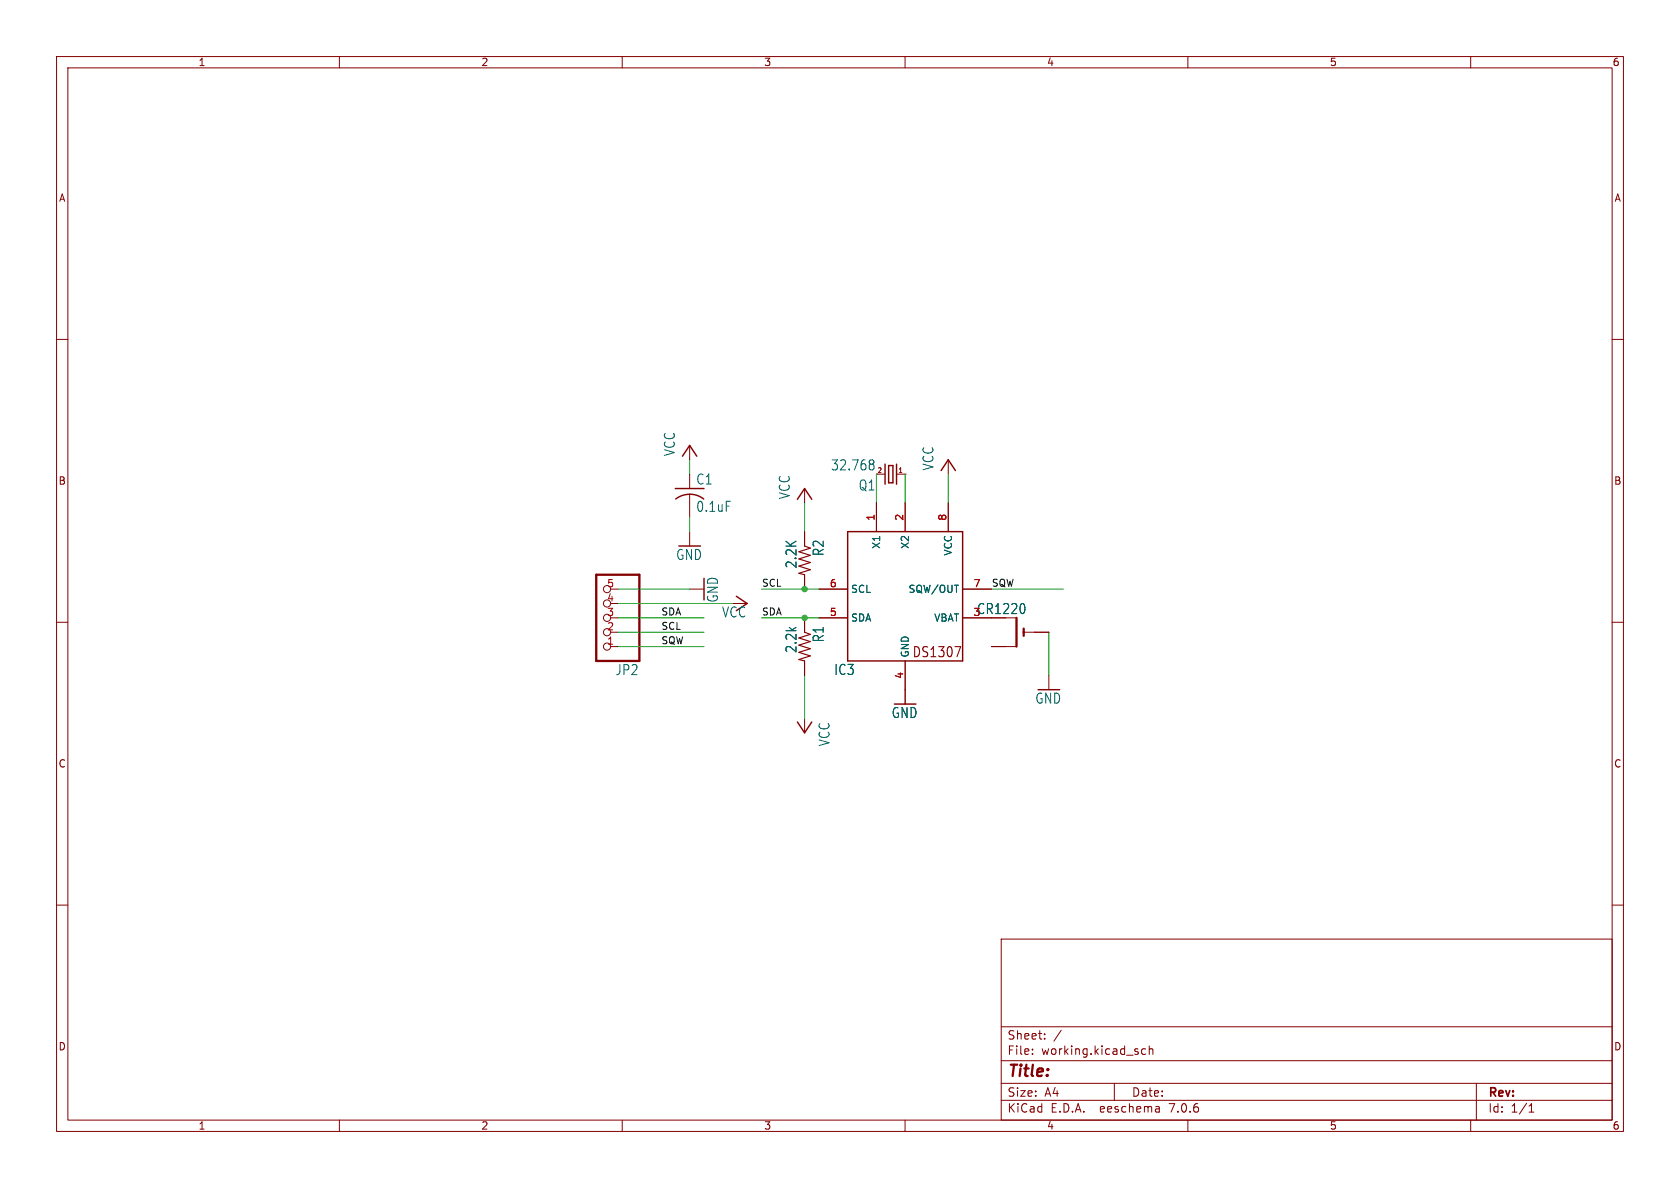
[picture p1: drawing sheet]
(kicad_sch (version 20230121) (generator eeschema)

 (paper "A4")

 (lib_symbols
  (symbol "working-eagle-import:C-US025-025X050" (in_bom yes) (on_board yes)
   (property "Reference" "C" (at 1.016 0.635 0) (effects (font (size 1.778 1.5113)) (justify left bottom)))
   (property "Value" "" (at 1.016 -4.191 0) (effects (font (size 1.778 1.5113)) (justify left bottom)))
   (property "Footprint" "working:C025-025X050" (at 0 0 0) (effects (font (size 1.27 1.27)) hide))
   (property "Datasheet" "" (at 0 0 0) (effects (font (size 1.27 1.27)) hide))
   (property "ki_locked" "" (at 0 0 0) (effects (font (size 1.27 1.27))))
   (symbol "C-US025-025X050_1_0"
    (arc (start 0 -1.0161) (mid -1.302 -1.2303) (end -2.4668 -1.8504) (stroke (width 0.254) (type solid)) (fill (type none)))
    (polyline (pts (xy -2.54 0) (xy 2.54 0)) (stroke (width 0.254) (type solid)) (fill (type none)))
    (polyline (pts (xy 0 -1.016) (xy 0 -2.54)) (stroke (width 0.1524) (type solid)) (fill (type none)))
    (arc (start 2.4892 -1.8541) (mid 1.3158 -1.2194) (end 0 -1) (stroke (width 0.254) (type solid)) (fill (type none)))
    (pin passive line (at 0 2.54 270) (length 2.54) (name "1" (effects (font (size 0 0)))) (number "1" (effects (font (size 0 0)))))
    (pin passive line (at 0 -5.08 90) (length 2.54) (name "2" (effects (font (size 0 0)))) (number "2" (effects (font (size 0 0)))))))
  (symbol "working-eagle-import:CR1220THM" (in_bom yes) (on_board yes)
   (property "Reference" "" (at -1.27 3.175 0) (effects (font (size 1.778 1.5113)) (justify left bottom) hide))
   (property "Value" "" (at -1.27 -5.08 0) (effects (font (size 1.778 1.5113)) (justify left bottom)))
   (property "Footprint" "working:CR1220-THM" (at 0 0 0) (effects (font (size 1.27 1.27)) hide))
   (property "Datasheet" "" (at 0 0 0) (effects (font (size 1.27 1.27)) hide))
   (property "ki_locked" "" (at 0 0 0) (effects (font (size 1.27 1.27))))
   (symbol "CR1220THM_1_0"
    (polyline (pts (xy -2.54 0) (xy -0.635 0)) (stroke (width 0.1524) (type solid)) (fill (type none)))
    (polyline (pts (xy -0.635 0) (xy -0.635 -0.635)) (stroke (width 0.4064) (type solid)) (fill (type none)))
    (polyline (pts (xy -0.635 0.635) (xy -0.635 0)) (stroke (width 0.4064) (type solid)) (fill (type none)))
    (polyline (pts (xy 0.635 -2.54) (xy 2.54 -2.54)) (stroke (width 0.1524) (type solid)) (fill (type none)))
    (polyline (pts (xy 0.635 2.54) (xy 0.635 -2.54)) (stroke (width 0.4064) (type solid)) (fill (type none)))
    (polyline (pts (xy 0.635 2.54) (xy 2.54 2.54)) (stroke (width 0.1524) (type solid)) (fill (type none)))
    (pin passive line (at 5.08 2.54 180) (length 2.54) (name "+" (effects (font (size 0 0)))) (number "+1" (effects (font (size 0 0)))))
    (pin passive line (at 5.08 -2.54 180) (length 2.54) (name "+1" (effects (font (size 0 0)))) (number "+2" (effects (font (size 0 0)))))
    (pin passive line (at -5.08 0 0) (length 2.54) (name "-" (effects (font (size 0 0)))) (number "-" (effects (font (size 0 0)))))))
  (symbol "working-eagle-import:CRYTALTC38H" (in_bom yes) (on_board yes)
   (property "Reference" "Q" (at 2.54 1.016 0) (effects (font (size 1.778 1.5113)) (justify left bottom)))
   (property "Value" "" (at 2.54 -2.54 0) (effects (font (size 1.778 1.5113)) (justify left bottom)))
   (property "Footprint" "working:TC38H" (at 0 0 0) (effects (font (size 1.27 1.27)) hide))
   (property "Datasheet" "" (at 0 0 0) (effects (font (size 1.27 1.27)) hide))
   (property "ki_locked" "" (at 0 0 0) (effects (font (size 1.27 1.27))))
   (symbol "CRYTALTC38H_1_0"
    (polyline (pts (xy -2.54 0) (xy -1.016 0)) (stroke (width 0.1524) (type solid)) (fill (type none)))
    (polyline (pts (xy -1.016 1.778) (xy -1.016 -1.778)) (stroke (width 0.254) (type solid)) (fill (type none)))
    (polyline (pts (xy -0.381 -1.524) (xy 0.381 -1.524)) (stroke (width 0.254) (type solid)) (fill (type none)))
    (polyline (pts (xy -0.381 1.524) (xy -0.381 -1.524)) (stroke (width 0.254) (type solid)) (fill (type none)))
    (polyline (pts (xy 0.381 -1.524) (xy 0.381 1.524)) (stroke (width 0.254) (type solid)) (fill (type none)))
    (polyline (pts (xy 0.381 1.524) (xy -0.381 1.524)) (stroke (width 0.254) (type solid)) (fill (type none)))
    (polyline (pts (xy 1.016 0) (xy 2.54 0)) (stroke (width 0.1524) (type solid)) (fill (type none)))
    (polyline (pts (xy 1.016 1.778) (xy 1.016 -1.778)) (stroke (width 0.254) (type solid)) (fill (type none)))
    (text "1" (at -2.159 -1.143 0) (effects (font (size 0.8636 0.734)) (justify left bottom)))
    (text "2" (at 1.524 -1.143 0) (effects (font (size 0.8636 0.734)) (justify left bottom)))
    (pin passive line (at -2.54 0 0) (length 0) (name "1" (effects (font (size 0 0)))) (number "1" (effects (font (size 0 0)))))
    (pin passive line (at 2.54 0 180) (length 0) (name "2" (effects (font (size 0 0)))) (number "2" (effects (font (size 0 0)))))))
  (symbol "working-eagle-import:DS1307" (in_bom yes) (on_board yes)
   (property "Reference" "IC" (at -12.7 -12.7 0) (effects (font (size 1.778 1.5113)) (justify left bottom)))
   (property "Value" "" (at 0 0 0) (effects (font (size 1.27 1.27)) hide))
   (property "Footprint" "working:DIL08" (at 0 0 0) (effects (font (size 1.27 1.27)) hide))
   (property "Datasheet" "" (at 0 0 0) (effects (font (size 1.27 1.27)) hide))
   (property "ki_locked" "" (at 0 0 0) (effects (font (size 1.27 1.27))))
   (symbol "DS1307_1_0"
    (polyline (pts (xy -10.16 -10.16) (xy -10.16 12.7)) (stroke (width 0.254) (type solid)) (fill (type none)))
    (polyline (pts (xy -10.16 12.7) (xy 10.16 12.7)) (stroke (width 0.254) (type solid)) (fill (type none)))
    (polyline (pts (xy 10.16 -10.16) (xy -10.16 -10.16)) (stroke (width 0.254) (type solid)) (fill (type none)))
    (polyline (pts (xy 10.16 12.7) (xy 10.16 -10.16)) (stroke (width 0.254) (type solid)) (fill (type none)))
    (text "DS1307" (at 10.16 -7.62 0) (effects (font (size 1.778 1.5113)) (justify right top)))
    (pin passive line (at -5.08 17.78 270) (length 5.08) (name "X1" (effects (font (size 1.27 1.27)))) (number "1" (effects (font (size 1.27 1.27)))))
    (pin passive line (at 0 17.78 270) (length 5.08) (name "X2" (effects (font (size 1.27 1.27)))) (number "2" (effects (font (size 1.27 1.27)))))
    (pin power_in line (at 15.24 -2.54 180) (length 5.08) (name "VBAT" (effects (font (size 1.27 1.27)))) (number "3" (effects (font (size 1.27 1.27)))))
    (pin power_in line (at 0 -15.24 90) (length 5.08) (name "GND" (effects (font (size 1.27 1.27)))) (number "4" (effects (font (size 1.27 1.27)))))
    (pin bidirectional line (at -15.24 -2.54 0) (length 5.08) (name "SDA" (effects (font (size 1.27 1.27)))) (number "5" (effects (font (size 1.27 1.27)))))
    (pin bidirectional line (at -15.24 2.54 0) (length 5.08) (name "SCL" (effects (font (size 1.27 1.27)))) (number "6" (effects (font (size 1.27 1.27)))))
    (pin bidirectional line (at 15.24 2.54 180) (length 5.08) (name "SQW/OUT" (effects (font (size 1.27 1.27)))) (number "7" (effects (font (size 1.27 1.27)))))
    (pin power_in line (at 7.62 17.78 270) (length 5.08) (name "VCC" (effects (font (size 1.27 1.27)))) (number "8" (effects (font (size 1.27 1.27)))))))
  (symbol "working-eagle-import:GND" (power) (in_bom yes) (on_board yes)
   (property "Reference" "#GND" (at 0 0 0) (effects (font (size 1.27 1.27)) hide))
   (property "Value" "GND" (at -2.54 -2.54 0) (effects (font (size 1.778 1.5113)) (justify left bottom)))
   (property "Footprint" "" (at 0 0 0) (effects (font (size 1.27 1.27)) hide))
   (property "Datasheet" "" (at 0 0 0) (effects (font (size 1.27 1.27)) hide))
   (property "ki_locked" "" (at 0 0 0) (effects (font (size 1.27 1.27))))
   (symbol "GND_1_0"
    (polyline (pts (xy -1.905 0) (xy 1.905 0)) (stroke (width 0.254) (type solid)) (fill (type none)))
    (pin power_in line (at 0 2.54 270) (length 2.54) (name "GND" (effects (font (size 0 0)))) (number "1" (effects (font (size 0 0)))))))
  (symbol "working-eagle-import:PINHD-1X5" (in_bom yes) (on_board yes)
   (property "Reference" "JP" (at -6.35 8.255 0) (effects (font (size 1.778 1.5113)) (justify left bottom)))
   (property "Value" "" (at -6.35 -10.16 0) (effects (font (size 1.778 1.5113)) (justify left bottom)))
   (property "Footprint" "working:1X05" (at 0 0 0) (effects (font (size 1.27 1.27)) hide))
   (property "Datasheet" "" (at 0 0 0) (effects (font (size 1.27 1.27)) hide))
   (property "ki_locked" "" (at 0 0 0) (effects (font (size 1.27 1.27))))
   (symbol "PINHD-1X5_1_0"
    (polyline (pts (xy -6.35 -7.62) (xy 1.27 -7.62)) (stroke (width 0.4064) (type solid)) (fill (type none)))
    (polyline (pts (xy -6.35 7.62) (xy -6.35 -7.62)) (stroke (width 0.4064) (type solid)) (fill (type none)))
    (polyline (pts (xy 1.27 -7.62) (xy 1.27 7.62)) (stroke (width 0.4064) (type solid)) (fill (type none)))
    (polyline (pts (xy 1.27 7.62) (xy -6.35 7.62)) (stroke (width 0.4064) (type solid)) (fill (type none)))
    (pin passive inverted (at -2.54 5.08 0) (length 2.54) (name "1" (effects (font (size 0 0)))) (number "1" (effects (font (size 1.27 1.27)))))
    (pin passive inverted (at -2.54 2.54 0) (length 2.54) (name "2" (effects (font (size 0 0)))) (number "2" (effects (font (size 1.27 1.27)))))
    (pin passive inverted (at -2.54 0 0) (length 2.54) (name "3" (effects (font (size 0 0)))) (number "3" (effects (font (size 1.27 1.27)))))
    (pin passive inverted (at -2.54 -2.54 0) (length 2.54) (name "4" (effects (font (size 0 0)))) (number "4" (effects (font (size 1.27 1.27)))))
    (pin passive inverted (at -2.54 -5.08 0) (length 2.54) (name "5" (effects (font (size 0 0)))) (number "5" (effects (font (size 1.27 1.27)))))))
  (symbol "working-eagle-import:R-US_0207/10" (in_bom yes) (on_board yes)
   (property "Reference" "R" (at -3.81 1.4986 0) (effects (font (size 1.778 1.5113)) (justify left bottom)))
   (property "Value" "" (at -3.81 -3.302 0) (effects (font (size 1.778 1.5113)) (justify left bottom)))
   (property "Footprint" "working:0207_10" (at 0 0 0) (effects (font (size 1.27 1.27)) hide))
   (property "Datasheet" "" (at 0 0 0) (effects (font (size 1.27 1.27)) hide))
   (property "ki_locked" "" (at 0 0 0) (effects (font (size 1.27 1.27))))
   (symbol "R-US_0207/10_1_0"
    (polyline (pts (xy -2.54 0) (xy -2.159 1.016)) (stroke (width 0.2032) (type solid)) (fill (type none)))
    (polyline (pts (xy -2.159 1.016) (xy -1.524 -1.016)) (stroke (width 0.2032) (type solid)) (fill (type none)))
    (polyline (pts (xy -1.524 -1.016) (xy -0.889 1.016)) (stroke (width 0.2032) (type solid)) (fill (type none)))
    (polyline (pts (xy -0.889 1.016) (xy -0.254 -1.016)) (stroke (width 0.2032) (type solid)) (fill (type none)))
    (polyline (pts (xy -0.254 -1.016) (xy 0.381 1.016)) (stroke (width 0.2032) (type solid)) (fill (type none)))
    (polyline (pts (xy 0.381 1.016) (xy 1.016 -1.016)) (stroke (width 0.2032) (type solid)) (fill (type none)))
    (polyline (pts (xy 1.016 -1.016) (xy 1.651 1.016)) (stroke (width 0.2032) (type solid)) (fill (type none)))
    (polyline (pts (xy 1.651 1.016) (xy 2.286 -1.016)) (stroke (width 0.2032) (type solid)) (fill (type none)))
    (polyline (pts (xy 2.286 -1.016) (xy 2.54 0)) (stroke (width 0.2032) (type solid)) (fill (type none)))
    (pin passive line (at -5.08 0 0) (length 2.54) (name "1" (effects (font (size 0 0)))) (number "1" (effects (font (size 0 0)))))
    (pin passive line (at 5.08 0 180) (length 2.54) (name "2" (effects (font (size 0 0)))) (number "2" (effects (font (size 0 0)))))))
  (symbol "working-eagle-import:VCC" (power) (in_bom yes) (on_board yes)
   (property "Reference" "#P+" (at 0 0 0) (effects (font (size 1.27 1.27)) hide))
   (property "Value" "VCC" (at -2.54 -2.54 90) (effects (font (size 1.778 1.5113)) (justify left bottom)))
   (property "Footprint" "" (at 0 0 0) (effects (font (size 1.27 1.27)) hide))
   (property "Datasheet" "" (at 0 0 0) (effects (font (size 1.27 1.27)) hide))
   (property "ki_locked" "" (at 0 0 0) (effects (font (size 1.27 1.27))))
   (symbol "VCC_1_0"
    (polyline (pts (xy 0 0) (xy -1.27 -1.905)) (stroke (width 0.254) (type solid)) (fill (type none)))
    (polyline (pts (xy 1.27 -1.905) (xy 0 0)) (stroke (width 0.254) (type solid)) (fill (type none)))
    (pin power_in line (at 0 -2.54 90) (length 2.54) (name "VCC" (effects (font (size 0 0)))) (number "1" (effects (font (size 0 0))))))))

 (junction (at 142.24 104.14) (diameter 0) (color 0 0 0 0))
 (junction (at 142.24 109.22) (diameter 0) (color 0 0 0 0))

 (wire (pts (xy 121.92 93.98) (xy 121.92 91.44)) (stroke (width 0.1524) (type solid)))
 (wire (pts (xy 109.22 114.3) (xy 124.46 114.3)) (stroke (width 0.1524) (type solid)))
 (wire (pts (xy 185.42 111.76) (xy 185.42 119.38)) (stroke (width 0.1524) (type solid)))
 (wire (pts (xy 160.02 83.82) (xy 160.02 88.9)) (stroke (width 0.1524) (type solid)))
 (wire (pts (xy 142.24 88.9) (xy 142.24 93.98)) (stroke (width 0.1524) (type solid)))
 (wire (pts (xy 144.78 109.22) (xy 142.24 109.22)) (stroke (width 0.1524) (type solid)))
 (wire (pts (xy 129.54 106.68) (xy 109.22 106.68)) (stroke (width 0.1524) (type solid)))
 (wire (pts (xy 142.24 109.22) (xy 134.62 109.22)) (stroke (width 0.1524) (type solid)))
 (wire (pts (xy 121.92 104.14) (xy 109.22 104.14)) (stroke (width 0.1524) (type solid)))
 (wire (pts (xy 142.24 104.14) (xy 134.62 104.14)) (stroke (width 0.1524) (type solid)))
 (wire (pts (xy 154.94 83.82) (xy 154.94 88.9)) (stroke (width 0.1524) (type solid)))
 (wire (pts (xy 167.64 83.82) (xy 167.64 88.9)) (stroke (width 0.1524) (type solid)))
 (wire (pts (xy 109.22 109.22) (xy 124.46 109.22)) (stroke (width 0.1524) (type solid)))
 (wire (pts (xy 175.26 104.14) (xy 187.96 104.14)) (stroke (width 0.1524) (type solid)))
 (wire (pts (xy 109.22 111.76) (xy 124.46 111.76)) (stroke (width 0.1524) (type solid)))
 (wire (pts (xy 142.24 127) (xy 142.24 119.38)) (stroke (width 0.1524) (type solid)))
 (wire (pts (xy 121.92 81.28) (xy 121.92 83.82)) (stroke (width 0.1524) (type solid)))
 (wire (pts (xy 144.78 104.14) (xy 142.24 104.14)) (stroke (width 0.1524) (type solid)))

 (label "SDA" (at 116.84 109.22 0) (fields_autoplaced) (effects (font (size 1.2446 1.2446)) (justify left bottom)))
 (label "SCL" (at 116.84 111.76 0) (fields_autoplaced) (effects (font (size 1.2446 1.2446)) (justify left bottom)))
 (label "SCL" (at 134.62 104.14 0) (fields_autoplaced) (effects (font (size 1.2446 1.2446)) (justify left bottom)))
 (label "SQW" (at 116.84 114.3 0) (fields_autoplaced) (effects (font (size 1.2446 1.2446)) (justify left bottom)))
 (label "SQW" (at 175.26 104.14 0) (fields_autoplaced) (effects (font (size 1.2446 1.2446)) (justify left bottom)))
 (label "SDA" (at 134.62 109.22 0) (fields_autoplaced) (effects (font (size 1.2446 1.2446)) (justify left bottom)))

 (symbol (lib_id "working-eagle-import:PINHD-1X5") (at 106.68 109.22 180) (unit 1) (in_bom yes) (on_board yes) (dnp no)
  (property "Reference" "JP2" (at 113.03 117.475 0) (effects (font (size 1.778 1.5113)) (justify left bottom)))
  (property "Value" "PINHD-1X5" (at 113.03 99.06 0) (effects (font (size 1.778 1.5113)) (justify left bottom) hide))
  (property "Footprint" "working:1X05" (at 106.68 109.22 0) (effects (font (size 1.27 1.27)) hide))
  (property "Datasheet" "" (at 106.68 109.22 0) (effects (font (size 1.27 1.27)) hide)) (pin "1") (pin "2") (pin "3") (pin "4") (pin "5"))

 (symbol (lib_id "working-eagle-import:R-US_0207/10") (at 142.24 114.3 270) (unit 1) (in_bom yes) (on_board yes) (dnp no)
  (property "Reference" "R1" (at 143.7386 110.49 0) (effects (font (size 1.778 1.5113)) (justify left bottom)))
  (property "Value" "2.2k" (at 138.938 110.49 0) (effects (font (size 1.778 1.5113)) (justify left bottom)))
  (property "Footprint" "working:0207_10" (at 142.24 114.3 0) (effects (font (size 1.27 1.27)) hide))
  (property "Datasheet" "" (at 142.24 114.3 0) (effects (font (size 1.27 1.27)) hide)) (pin "1") (pin "2"))

 (symbol (lib_id "working-eagle-import:VCC") (at 132.08 106.68 270) (mirror x) (unit 1) (in_bom yes) (on_board yes) (dnp no)
  (property "Reference" "#P+1" (at 132.08 106.68 0) (effects (font (size 1.27 1.27)) hide))
  (property "Value" "VCC" (at 132.08 109.22 90) (effects (font (size 1.778 1.5113)) (justify right top)))
  (property "Footprint" "" (at 132.08 106.68 0) (effects (font (size 1.27 1.27)) hide))
  (property "Datasheet" "" (at 132.08 106.68 0) (effects (font (size 1.27 1.27)) hide)) (pin "1"))

 (symbol (lib_id "working-eagle-import:GND") (at 121.92 96.52 0) (unit 1) (in_bom yes) (on_board yes) (dnp no)
  (property "Reference" "#GND2" (at 121.92 96.52 0) (effects (font (size 1.27 1.27)) hide))
  (property "Value" "GND" (at 119.38 99.06 0) (effects (font (size 1.778 1.5113)) (justify left bottom)))
  (property "Footprint" "" (at 121.92 96.52 0) (effects (font (size 1.27 1.27)) hide))
  (property "Datasheet" "" (at 121.92 96.52 0) (effects (font (size 1.27 1.27)) hide)) (pin "1"))

 (symbol (lib_id "working-eagle-import:VCC") (at 142.24 86.36 0) (mirror y) (unit 1) (in_bom yes) (on_board yes) (dnp no)
  (property "Reference" "#P+14" (at 142.24 86.36 0) (effects (font (size 1.27 1.27)) hide))
  (property "Value" "VCC" (at 139.7 83.82 90) (effects (font (size 1.778 1.5113)) (justify right top)))
  (property "Footprint" "" (at 142.24 86.36 0) (effects (font (size 1.27 1.27)) hide))
  (property "Datasheet" "" (at 142.24 86.36 0) (effects (font (size 1.27 1.27)) hide)) (pin "1"))

 (symbol (lib_id "working-eagle-import:CRYTALTC38H") (at 157.48 83.82 180) (unit 1) (in_bom yes) (on_board yes) (dnp no)
  (property "Reference" "Q1" (at 154.94 84.836 0) (effects (font (size 1.778 1.5113)) (justify left bottom)))
  (property "Value" "32.768" (at 154.94 81.28 0) (effects (font (size 1.778 1.5113)) (justify left bottom)))
  (property "Footprint" "working:TC38H" (at 157.48 83.82 0) (effects (font (size 1.27 1.27)) hide))
  (property "Datasheet" "" (at 157.48 83.82 0) (effects (font (size 1.27 1.27)) hide)) (pin "1") (pin "2"))

 (symbol (lib_id "working-eagle-import:GND") (at 160.02 124.46 0) (unit 1) (in_bom yes) (on_board yes) (dnp no)
  (property "Reference" "#GND16" (at 160.02 124.46 0) (effects (font (size 1.27 1.27)) hide))
  (property "Value" "GND" (at 157.48 127 0) (effects (font (size 1.778 1.5113)) (justify left bottom)))
  (property "Footprint" "" (at 160.02 124.46 0) (effects (font (size 1.27 1.27)) hide))
  (property "Datasheet" "" (at 160.02 124.46 0) (effects (font (size 1.27 1.27)) hide)) (pin "1"))

 (symbol (lib_id "working-eagle-import:GND") (at 185.42 121.92 0) (unit 1) (in_bom yes) (on_board yes) (dnp no)
  (property "Reference" "#GND17" (at 185.42 121.92 0) (effects (font (size 1.27 1.27)) hide))
  (property "Value" "GND" (at 182.88 124.46 0) (effects (font (size 1.778 1.5113)) (justify left bottom)))
  (property "Footprint" "" (at 185.42 121.92 0) (effects (font (size 1.27 1.27)) hide))
  (property "Datasheet" "" (at 185.42 121.92 0) (effects (font (size 1.27 1.27)) hide)) (pin "1"))

 (symbol (lib_id "working-eagle-import:DS1307") (at 160.02 106.68 0) (unit 1) (in_bom yes) (on_board yes) (dnp no)
  (property "Reference" "IC3" (at 147.32 119.38 0) (effects (font (size 1.778 1.5113)) (justify left bottom)))
  (property "Value" "DS1307" (at 160.02 106.68 0) (effects (font (size 1.27 1.27)) hide))
  (property "Footprint" "working:DIL08" (at 160.02 106.68 0) (effects (font (size 1.27 1.27)) hide))
  (property "Datasheet" "" (at 160.02 106.68 0) (effects (font (size 1.27 1.27)) hide)) (pin "1") (pin "2") (pin "3") (pin "4") (pin "5") (pin "6") (pin "7") (pin "8"))

 (symbol (lib_id "working-eagle-import:VCC") (at 121.92 78.74 0) (mirror y) (unit 1) (in_bom yes) (on_board yes) (dnp no)
  (property "Reference" "#P+2" (at 121.92 78.74 0) (effects (font (size 1.27 1.27)) hide))
  (property "Value" "VCC" (at 119.38 76.2 90) (effects (font (size 1.778 1.5113)) (justify right top)))
  (property "Footprint" "" (at 121.92 78.74 0) (effects (font (size 1.27 1.27)) hide))
  (property "Datasheet" "" (at 121.92 78.74 0) (effects (font (size 1.27 1.27)) hide)) (pin "1"))

 (symbol (lib_id "working-eagle-import:CR1220THM") (at 180.34 111.76 180) (unit 1) (in_bom yes) (on_board yes) (dnp no)
  (property "Reference" "BAT0" (at 181.61 114.935 0) (effects (font (size 1.778 1.5113)) (justify left bottom) hide))
  (property "Value" "CR1220" (at 181.61 106.68 0) (effects (font (size 1.778 1.5113)) (justify left bottom)))
  (property "Footprint" "working:CR1220-THM" (at 180.34 111.76 0) (effects (font (size 1.27 1.27)) hide))
  (property "Datasheet" "" (at 180.34 111.76 0) (effects (font (size 1.27 1.27)) hide))
  (pin "+1")
  (pin "+2")
  (pin "-"))

 (symbol (lib_id "working-eagle-import:C-US025-025X050") (at 121.92 86.36 0) (unit 1) (in_bom yes) (on_board yes) (dnp no)
  (property "Reference" "C1" (at 122.936 85.725 0) (effects (font (size 1.778 1.5113)) (justify left bottom)))
  (property "Value" "0.1uF" (at 122.936 90.551 0) (effects (font (size 1.778 1.5113)) (justify left bottom)))
  (property "Footprint" "working:C025-025X050" (at 121.92 86.36 0) (effects (font (size 1.27 1.27)) hide))
  (property "Datasheet" "" (at 121.92 86.36 0) (effects (font (size 1.27 1.27)) hide)) (pin "1") (pin "2"))

 (symbol (lib_id "working-eagle-import:VCC") (at 142.24 129.54 0) (mirror x) (unit 1) (in_bom yes) (on_board yes) (dnp no)
  (property "Reference" "#P+15" (at 142.24 129.54 0) (effects (font (size 1.27 1.27)) hide))
  (property "Value" "VCC" (at 144.78 132.08 90) (effects (font (size 1.778 1.5113)) (justify right top)))
  (property "Footprint" "" (at 142.24 129.54 0) (effects (font (size 1.27 1.27)) hide))
  (property "Datasheet" "" (at 142.24 129.54 0) (effects (font (size 1.27 1.27)) hide)) (pin "1"))

 (symbol (lib_id "working-eagle-import:VCC") (at 167.64 81.28 0) (mirror y) (unit 1) (in_bom yes) (on_board yes) (dnp no)
  (property "Reference" "#P+13" (at 167.64 81.28 0) (effects (font (size 1.27 1.27)) hide))
  (property "Value" "VCC" (at 165.1 78.74 90) (effects (font (size 1.778 1.5113)) (justify right top)))
  (property "Footprint" "" (at 167.64 81.28 0) (effects (font (size 1.27 1.27)) hide))
  (property "Datasheet" "" (at 167.64 81.28 0) (effects (font (size 1.27 1.27)) hide)) (pin "1"))

 (symbol (lib_id "working-eagle-import:GND") (at 124.46 104.14 90) (unit 1) (in_bom yes) (on_board yes) (dnp no)
  (property "Reference" "#GND1" (at 124.46 104.14 0) (effects (font (size 1.27 1.27)) hide))
  (property "Value" "GND" (at 127 106.68 0) (effects (font (size 1.778 1.5113)) (justify left bottom)))
  (property "Footprint" "" (at 124.46 104.14 0) (effects (font (size 1.27 1.27)) hide))
  (property "Datasheet" "" (at 124.46 104.14 0) (effects (font (size 1.27 1.27)) hide)) (pin "1"))

 (symbol (lib_id "working-eagle-import:R-US_0207/10") (at 142.24 99.06 270) (unit 1) (in_bom yes) (on_board yes) (dnp no)
  (property "Reference" "R2" (at 143.7386 95.25 0) (effects (font (size 1.778 1.5113)) (justify left bottom)))
  (property "Value" "2.2K" (at 138.938 95.25 0) (effects (font (size 1.778 1.5113)) (justify left bottom)))
  (property "Footprint" "working:0207_10" (at 142.24 99.06 0) (effects (font (size 1.27 1.27)) hide))
  (property "Datasheet" "" (at 142.24 99.06 0) (effects (font (size 1.27 1.27)) hide)) (pin "1") (pin "2"))

 (sheet_instances (path "" (page "1"))))
